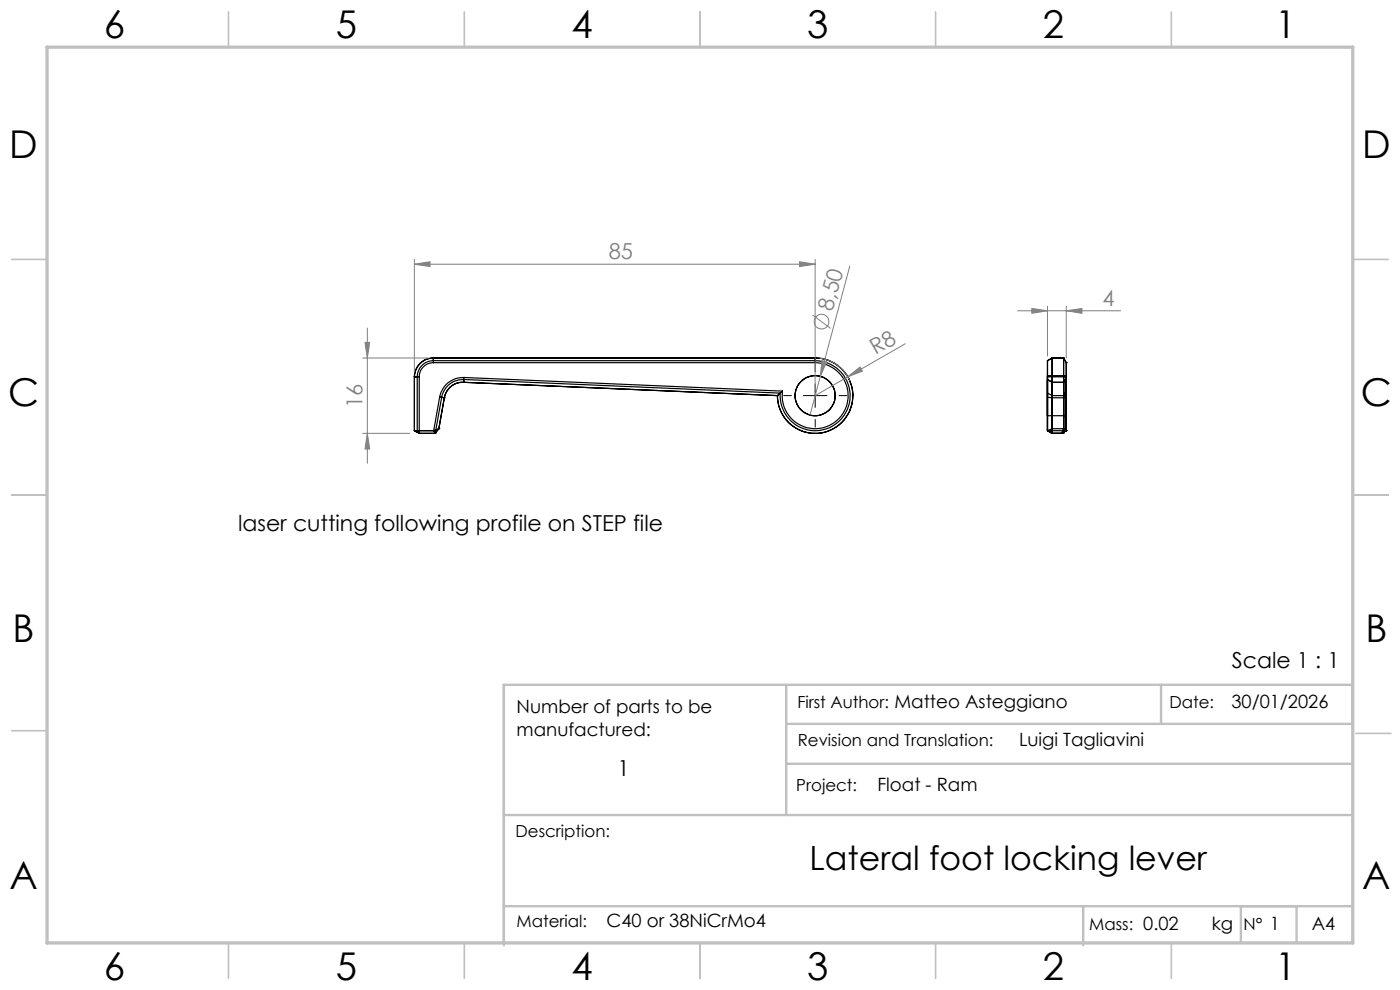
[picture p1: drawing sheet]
<svg xmlns="http://www.w3.org/2000/svg" width="297mm" height="210mm" viewBox="0 0 297 210" stroke-linecap="round" stroke-linejoin="round" font-family="sans-serif">
<g fill="none" stroke="#000" stroke-width=".25">
<path d="M87.9 79.9h.1M87.9 79.9v11.5M87.9 79.9h1M88.9 79.9v12M91.9 76.9a3 3 0 0 0-3 3M91.9 75.9a4 4 0 0 0-4 4M91.9 75.9h.1M91.9 76.9h81M91.9 75.9v1M91.9 75.9h81M172.9 75.9a8 8 0 0 1 8 8.1 8 8 0 0 1-8 7.9 8 8 0 0 1-8-8M172.9 76.9a7 7 0 0 1 7 7.4 7 7 0 0 1-7.6 6.6 7 7 0 0 1-6.3-7.9"/>
<path d="M172.9 75.9h.1M172.9 75.9v1M222.2 79.7v8.5zM222.2 76.5v3.4M222.2 76.5v14.9v-8l1 .5M222.2 76.5h.1M222.2 79.9h4M222.2 79.7h4M222.2 79.9v11.5M223.2 75.9v16v-8M223.2 75.9v16M223.2 75.9h.1"/>
<path d="M223.2 75.9h2.4M223.2 75.9l-1 .6M225.6 75.9v16v-8M225.6 75.9v15.5l-.4 .5M225.6 75.9h.1M225.6 75.9l.6 1M226.2 76.9v3M226.2 76.9v14v-7.9l-.6 .9M226.2 79.7v8.5zM226.2 76.9h.1M226.2 79.9v11.5M87.9 91.4h.1"/>
<path d="M87.9 91.4h4.5M87.9 91.4l1 .5M88.9 91.9h.1M88.9 91.9h3.4M92 91.4l.3 .5M92.3 91.9h.1M92.4 91.4l-.1 .5M93.1 90.9h.1M93.1 90.9l-.7 .5M93.1 90.9l-1.1 .5M93.1 90.9l-.8 1M93.3 84.2l-1.3 7.2"/>
<path d="M93.3 84.2l1 .2M93.7 84.3l-1.3 7.1M93.7 84.3l.6 .1M94.3 84.4h.1M94.3 84.4l-1.2 6.5M98.4 81.1a3.9 3.9 0 0 0-4.1 3.3M98.4 81.1h.1M98.4 81.1l66.5 2.8M98.4 80.5a4.6 4.6 0 0 0-4.7 3.8M98.4 80.5l67.1 2.9M98.4 80.5v.6M98.4 80.1a5 5 0 0 0-5.1 4.1"/>
<path d="M98.4 80.1l67.6 2.9M98.4 80.1v1M164.9 83.9h.1M165.5 83.4a7.4 7.4 0 0 0 7.1 7.9 7.4 7.4 0 0 0 7.8-7.2 7.4 7.4 0 0 0-7.5-7.6h-81a3.4 3.4 0 0 0-3.4 3.4v11.5l.4 .5M165.5 83.4l-.6 .5M166 83l-1.1 .9M222.2 91.4h.1M222.2 91.4h4M222.2 88.2h4M222.2 91.4l1 .5M223.2 81.1v3.3M223.2 81.1l-1-.6v3.8l1 .1"/>
<path d="M223.2 91.9h.1M223.2 81.1h2.4M223.2 83.9h2.4M223.2 84.4h2.4M225.2 91.9h.1M225.6 81.1l.6-1v4.1l-.6 .2M225.6 81.1v3.3M225.6 90.9h-2.4l-1 .5M225.6 90.9l.6 .5M225.6 90.9l-.4 1M226.2 91.4h.1M226.2 90.9l-.6 1h-2.4"/>
<path d="M226.2 91.4l-1 .5"/>
<circle cx="172.9" cy="83.9" r="4.3"/>
</g>
<g fill="none" stroke="#808080" stroke-width=".21">
<path d="M87.9 56l3.3-.5v1zM87.9 55v23.9M87.9 56h85M169.6 55.5l3.3 .5-3.3 .5zM172.9 55v27.9M180.3 56.5l-8.5 31.5M76.9 75.9h14M77.4 72.6h1l-.5 3.3zM77.9 69.6v28.7M172.4 66.8l3.8 2.9M173.9 76a8.1 8.1 0 0 1 6.4 4.8M174.4 76.5l1 .3-1.4 3z"/>
<path d="M179.8 79.9l2.7-2.1 .5 .9zM192.1 72.9l-19.2 11M215.9 65.9h21.8M218.9 65.4l3.3 .5-3.3 .6zM222.2 64.9v10.6M226.2 65.9l3.3-.5v1.1zM226.2 64.9v11M76.9 91.9h10M77.9 91.9l.5 3.3h-1z"/>
<circle cx="174.3" cy="68.2" r="1.56"/>
</g>
<path d="M172.9 78.9v-1.7M167.9 83.9h-1.7M172.9 88.9v1.8M177.9 83.9h1.8" fill="none" stroke="#000" stroke-width=".21" stroke-dasharray="15.2 1.3 1.3 1.3" stroke-linecap="butt"/>
<path d="M170.4 83.9h5M172.9 81.4v5" fill="none" stroke="#000" stroke-width=".21"/>
<g fill="none" stroke="#c0c0c0" stroke-width=".35">
<path d="M48.5 2.5v7.5M98.5 2.5v7.5M148.5 2.5v7.5M198.5 2.5v7.5M248.5 2.5v7.5M2.5 55h7.5M287 55h7.5M2.5 105h7.5M287 105h7.5M2.5 155h7.5M287.6 155.6h7.5M48.5 200v7.5"/>
<path d="M98.5 200v7.5M148.5 200v7.5M198.5 200v7.5M248.5 200v7.5"/>
</g>
<path d="M166.8 153.6h120.1v-8.3h-180v55.2M166.8 145.3v27.6M246.3 145.3v8.3M106.9 172.9h180M166.8 162h120.1M106.9 192.2h180M229.8 192.2v8.3M263.2 192.2v7.7M275.1 192.2v7.7" fill="none" stroke="#c0c0c0" stroke-width=".5"/>
<path d="M10 10h277v190h-277z" fill="none" stroke="#c0c0c0" stroke-width=".7"/>
<g fill="#808080">
<path d="M179.8 79.9l2.7-2.1 .5 .9z"/>
<path d="M174.4 76.5l1 .3-1.4 3z"/>
<path d="M169.6 55.5l3.3 .5-3.3 .5zM87.9 56l3.3-.5v1z"/>
<path d="M226.2 65.9l3.3-.5v1.1zM218.9 65.4l3.3 .5-3.3 .6z"/>
<path d="M77.9 91.9l.5 3.3h-1zM77.4 72.6h1l-.5 3.3z"/>
</g>
<g font-size="8.1">
<text x="22" y="8">6</text>
<text x="71.2" y="8">5</text>
<text x="121.2" y="8">4</text>
<text x="171.2" y="8">3</text>
<text x="221.2" y="8">2</text>
<text x="270.5" y="8">1</text>
<text x="2" y="33.6">D</text>
<text x="289" y="33.6">D</text>
<text x="1.7" y="86.1">C</text>
<text x="288.7" y="86.1">C</text>
<text x="2.7" y="136.1">B</text>
<text x="289.7" y="136.1">B</text>
<text x="2" y="188.6">A</text>
<text x="289" y="188.6">A</text>
<text x="22" y="208">6</text>
<text x="71.2" y="208">5</text>
<text x="121.2" y="208">4</text>
<text x="171.2" y="208">3</text>
<text x="221.2" y="208">2</text>
<text x="270.5" y="208">1</text>
</g>
<text font-size="7.1" x="171.7" y="184.5">Lateral foot locking lever</text>
<g font-size="4.7" fill="#808080">
<text x="129.1" y="55">85</text>
<text x="233.9" y="64.9">4</text>
<text x="176.6" y="66.2" transform="rotate(-75 176.6 66.2)">8,50</text>
<text x="185.8" y="75.4" transform="rotate(-30 185.8 75.4)">R8</text>
<text x="76.9" y="86.5" transform="rotate(-90 76.9 86.5)">16</text>
</g>
<g font-size="4.7">
<text x="50.5" y="112.6">laser cutting following profile on STEP file</text>
<text x="261.3" y="141.6">Scale 1 : 1</text>
<text x="131" y="164.6">1</text>
</g>
<g font-size="3.9">
<text x="109.6" y="151.2">Number of parts to be</text>
<text x="261.2" y="150.2">30/01/2026</text>
<text x="109.6" y="156.1">manufactured:</text>
<text x="216.2" y="158.3">Luigi Tagliavini</text>
<text x="186.1" y="167.8">Float - Ram</text>
<text x="128.7" y="196.7">C40 or 38NiCrMo4</text>
<text x="257.1" y="197.3">kg</text>
<text x="278.3" y="197.4">A4</text>
</g>
<g font-size="3.5">
<text x="169.2" y="150.1">First Author: Matteo Asteggiano</text>
<text x="248.1" y="150.1">Date:</text>
<text x="169.3" y="158.3">Revision and Translation:</text>
<text x="168.9" y="167.8">Project:</text>
<text x="109.4" y="177.5">Description:</text>
<text x="109.6" y="196.7">Material:</text>
<text x="231.1" y="197.3">Mass: 0.02</text>
<text x="263.8" y="197.3">N° 1</text>
</g>
</svg>
